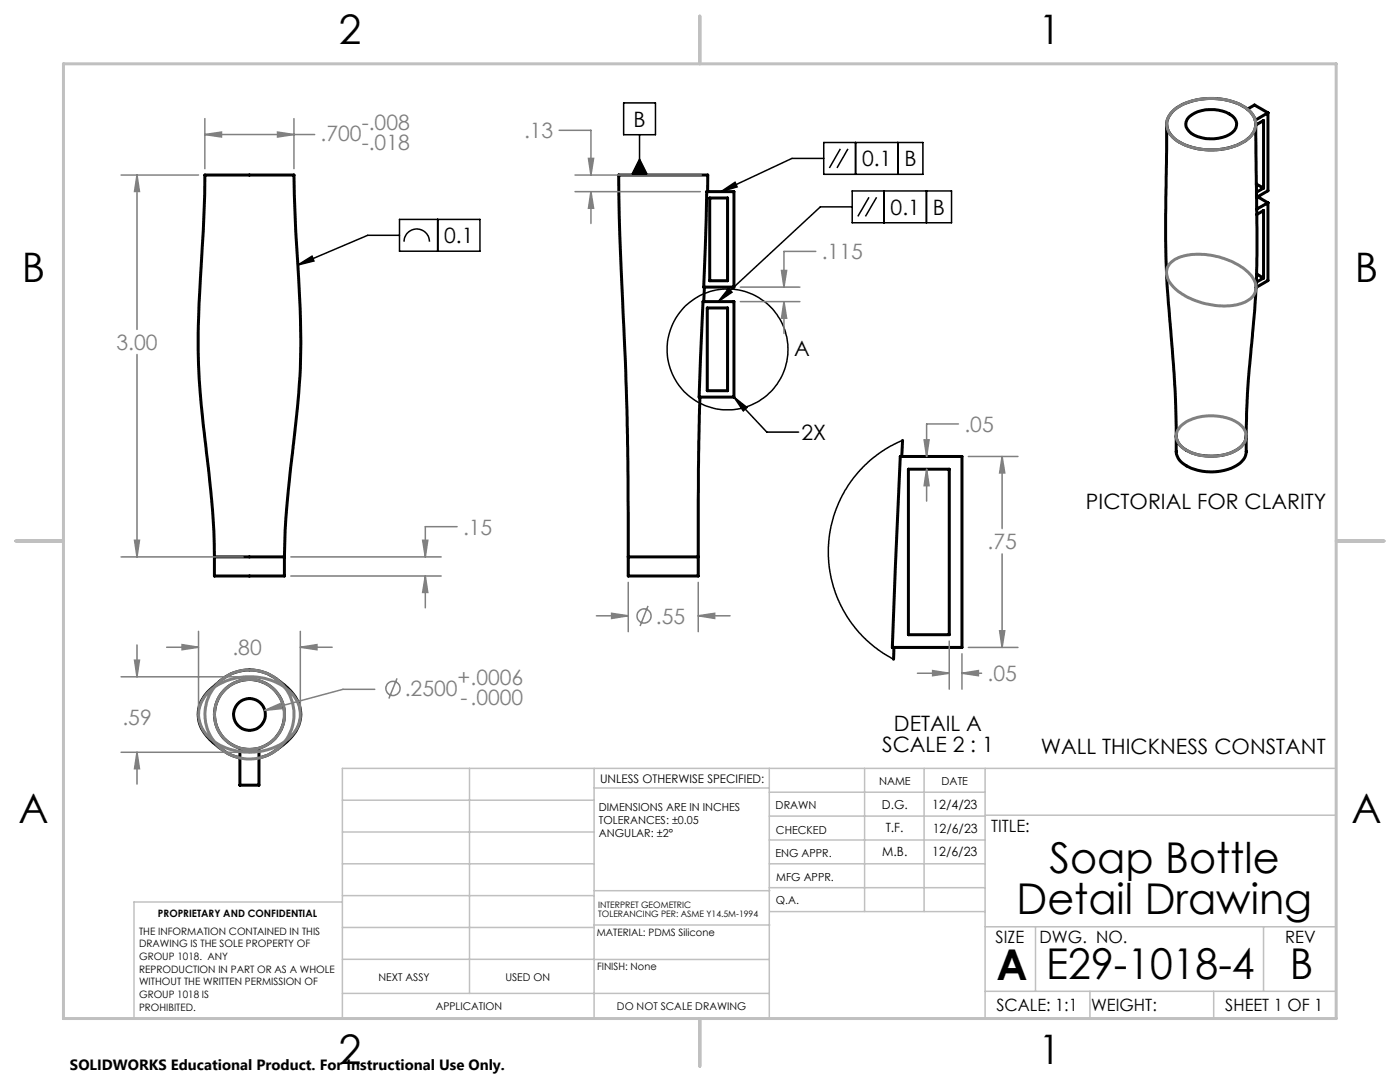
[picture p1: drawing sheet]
<svg xmlns="http://www.w3.org/2000/svg" width="279mm" height="216mm" viewBox="0 0 279 216" stroke-linecap="round" stroke-linejoin="round" font-family="sans-serif">
<g fill="none" stroke="#c0c0c0" stroke-width=".3">
<path d="M68.3 159.7h50.3M93.7 153.3v44.9M118.6 153.3v49.9M118.6 157.2h34.9M153.5 153.3v49.9M153.5 158.1h43.1M172.5 153.3v28.6M184.4 153.3v28.6M196.6 153.3v49.9M266.7 153.3h-198.4v49.9M68.3 178.7h50.3M68.3 172.4h50.3"/>
<path d="M68.3 166h50.3M68.3 180h-41.6v23.2M118.6 177.7h35M153.5 167.6h43.1M153.5 162.8h43.1M153.5 172.4h43.1M153.5 177.1h43.1M196.6 162.7h70.1M68.3 198.2h85.2M68.3 191.4l85.2 .1M68.3 185.1h50.3M118.6 184.6h35"/>
<path d="M153.6 181.9h43M196.6 197.8h70.1M196.6 184.9h70.1M206.7 184.9v12.9M217.5 197.8v5.4M242.2 197.8v5.4M252.2 184.9v12.9"/>
</g>
<path d="M12.7 12.7h254v190.5h-254zM139.7 3.2v9.5M3.1 107.9h9.6M266.7 107.9h9.5M139.7 203.2v9.6" fill="none" stroke="#c0c0c0" stroke-width=".6"/>
<g fill="none" stroke="#000" stroke-width=".6">
<path d="M141 38.2h5.5v19.1h-6.1zM141.2 38.2l.1-3.3h-17.8l.2 11.8 1.4 35.2 .3 29.2M141.6 39.5h3.6v16.5h-3.6zM232.8 24.8l-.1 11.1a284.9 284.9 0 0 0 1.5 36.6l.4 6.4 .1 8.1M234.1 22.2a12.2 12.2 0 0 1 9.5-2.4 8.7 8.7 0 0 1 6.7 3.5 3.7 3.7 0 0 1-1.8 4.8 13.5 13.5 0 0 1-14-.3 3.4 3.4 0 0 1-.7-5.3zM237.3 23.4a7.5 7.5 0 0 1 8.7-.2 2.13 2.13 0 0 1-.6 3.6 8 8 0 0 1-7.6-.2 2.04 2.04 0 0 1-.5-3.2zM249 21.8l1.4-.8 2.6 1.5M250.6 24.8l.2 18.6a214.5 214.5 0 0 1-1.5 30.3l-.4 6.2-.2 7.1M250.6 24.9l1.6-.8v13.4M250.7 36.7l1.5 .8M251 39.3l2 1.2M252.2 37.5l-1.4 .8"/>
<path d="M253 22.5v15.6l-2.2 1.3M253 22.5l-2.5 1.5M140.6 57.3l-.2 2.9M250.8 54.7l1.4 .8M250.8 42.8l1.4-.8v13.5M252.2 55.5l-1.5 .8M253 40.5v15.5l-2.3 1.4M253 40.5l-2.2 1.2M139.7 79.2l-.3 14.4-.1 17.5M140.3 60.2h6.2v19h-7zM141.1 61.5h4.1v16.5h-4.1zM179.7 91.1h12.3v38.1h-13.9z"/>
<path d="M180.1 87.9l-.1 3.2M181.3 93.6h8.1v33h-8.1zM234.7 87v3.1a3.6 3.6 0 0 0 2.6 3.1 10.5 10.5 0 0 0 10.2-.8l.9-1 .2-.7 .1-3.7M234.7 87a3.7 3.7 0 0 0 2.6 3.1 10.7 10.7 0 0 0 10.2-.8l.9-1 .3-1.3M42.8 111.1a226.6 226.6 0 0 0-1.8-23 151.3 151.3 0 0 1-1-32.7l.6-9.3 .3-11.2h17.8l.3 11.2a230.3 230.3 0 0 1 .9 29l-1.3 13.3a226.4 226.4 0 0 0-1.8 22.7M42.8 111.1v3.8h14v-3.8M42.8 111.1h14M125.4 111.1v3.8h13.9v-3.8M125.4 111.1h13.9M55.2 135.5l.9 .7a10.3 10.3 0 0 1 3.8 4.9 7.6 7.6 0 0 1-3.4 7.5l-1.1 .9M55.2 135.5a9.2 9.2 0 0 0-12.3 1.3 6.8 6.8 0 0 0-2.9 8 12.3 12.3 0 0 0 3.8 4.4l.3 .2a9.7 9.7 0 0 0 3.8 1.8M178.4 129.2l-.1 2.4"/>
<path d="M47.9 149.8a11.5 11.5 0 0 0 3.8-.1v7h-3.8zM55.4 149.5l-2 1.2-1.7 .5"/>
<circle cx="49.8" cy="142.6" r="3.2"/>
<circle cx="49.8" cy="142.6" r="7"/>
</g>
<g fill="none" stroke="#000" stroke-width=".3">
<path d="M124.5 20.5h6.3v6.4h-6.3zM127.6 31.7l1.6 3.2h-3.2zM127.6 26.9v8M143.9 38.2l2.8-1.8 .4 .9zM164.4 28.4h19.8v6.4h-19.8zM164.4 31.6h-6.4l-14.1 6.6M167.7 29.7l-2.2 3.8M169.2 29.7l-2.2 3.8M170.1 38.1h19.8v6.4h-19.8zM170.7 28.4v6.4M173.4 39.4l-2.2 3.8M174.9 39.4l-2.2 3.8"/>
<path d="M176.4 38.1v6.4M179.2 28.4v6.4M184.9 38.1v6.4M59.4 52.9l2.9-1.8 .4 1zM79.7 43.8h16.1v6.3h-16.1zM79.7 47h-6.3l-14 5.9M80.6 48.2a2.54 2.54 0 0 1 2.6-2.5 2.54 2.54 0 0 1 2.5 2.5M87.3 43.8v6.3M145.4 57.6l.7 .7-2.8 1.9zM170.1 41.3h-6.4l-20.4 18.9M146.5 79.2l2.6 2.1-.8 .7zM146.5 79.2l6.5 7h6.4"/>
<path d="M180.1 87.9l-3.2 1.6-2.6 1.8-2.6 2.4-2 2.5-1.7 2.8-1.4 3.3-.9 3.4-.4 3.4 .1 3.1 .4 3.1 .9 3 1.8 3.8 2.2 3.2 2.2 2.4 2.3 1.9 3.1 2"/>
<circle cx="145.2" cy="69.7" r="12.1"/>
</g>
<g fill="none" stroke="#808080" stroke-width=".3">
<path d="M24.2 34.9h15.4M27.3 34.9l.5 3.3h-1zM27.3 34.9v30.8M40.9 26.8l3.3-.4v.9zM40.9 23.7v10M40.9 26.8h21.9M55.4 26.4l3.3 .4-3.3 .5zM58.7 23.7v10M111.6 26h6.3v8.9M114.8 34.9h25.2M114.8 38.2h25M117.4 31.6h1.1l-.6 3.3z"/>
<path d="M117.9 38.2l.6 3.4h-1.1zM117.9 38.2v6.4M147.7 57.3h11.9M156 54h1l-.5 3.3zM162.8 50.2h-6.3v7.1M27.3 70.7v40.4M147.7 60.2h11.9M156.5 60.2l.5 3.3h-1zM156.5 60.2v6.3M184.4 87.8h1l-.5 3.3zM184.9 93.6v6.4M184.9 93.6l.5 3.3h-1z"/>
<path d="M191.3 84.6h-6.4v6.5M193.3 91.1h9.9M200 91.1v14.4M200 91.1l.5 3.3h-1zM24.2 111.1h24.3M26.8 107.8h1l-.5 3.3zM58 111.1h30.1M58 114.9h30.1M84.3 107.8h1.1l-.5 3.3zM84.9 114.9l.5 3.3h-1.1zM84.9 114.9v6.4M91.2 105.1h-6.3v6"/>
<path d="M125.4 116.2v9.8M139.3 116.2v9.8M200 110.5v18.7M24.2 135h24.3M26.8 131.7h1l-.5 3.3zM27.3 128.7v6.3M33.3 129.2h6.3M36.3 128.6l3.3 .6-3.3 .4zM39.6 126v15.3M59.9 129.2l3.4-.6v1zM59.9 126v15.3M59.9 129.2h6.4"/>
<path d="M74.8 137.5h-6.4l-15.6 4.2M79.2 135.4l-1.6 4M119 122.9h6.4M122.1 122.4l3.3 .5-3.3 .5zM129.3 120.9l-1.6 4M139.3 122.9l3.3-.5v1zM139.3 122.9h6.4M183.1 134.3h6.3M186.1 133.8l3.3 .5-3.3 .5zM189.4 127.9v9.6M192 130.5v7M192 134.3h3.9"/>
<path d="M192 134.3l3.3-.5v1zM193.3 129.2h9.9M199.5 125.9h1l-.5 3.3zM24.2 150.1h24.3M27.3 150.1l.5 3.3h-1zM27.3 150.1v6.4M52.8 141.7l3.1-1.3 .3 1z"/>
<circle cx="78.4" cy="137.4" r="1.42"/>
<circle cx="128.6" cy="122.9" r="1.41"/>
</g>
<g fill="none" stroke="#808080" stroke-width=".6" stroke-linecap="butt">
<path d="M233.7 22.6a11.5 11.5 0 0 1 9.4-2.9 9.1 9.1 0 0 1 6.9 3.2 3.5 3.5 0 0 1-1.4 5.1 13.4 13.4 0 0 1-13.9-.1 3.5 3.5 0 0 1-1.3-4.9zM233.4 52.6a8.2 8.2 0 0 1 6.5-1.8 13.9 13.9 0 0 1 9.9 4.3 3.2 3.2 0 0 1-1.3 5.2 14.7 14.7 0 0 1-12.6-1.6 5.7 5.7 0 0 1-3.1-4.4l.2-.9zM235.5 85.2a9.5 9.5 0 0 1 8.6-2 5.6 5.6 0 0 1 4.5 3.2 3.2 3.2 0 0 1-2 3.5 10.5 10.5 0 0 1-10.8-.8 2.68 2.68 0 0 1-.3-3.9zM41.5 138.3a12.5 12.5 0 0 1 16-.6 6.2 6.2 0 0 1-.4 10.1 12.5 12.5 0 0 1-15.7-1 6 6 0 0 1 .1-8.5z"/>
<circle cx="49.8" cy="142.6" r="8.9"/>
<circle cx="49.8" cy="142.6" r="7"/>
</g>
<path d="M59.4 52.9l2.9-1.8 .4 1zM146.5 79.2l2.6 2.1-.8 .7zM143.9 38.2l2.8-1.8 .4 .9zM145.4 57.6l.7 .7-2.8 1.9zM127.6 31.7l1.6 3.2h-3.2z" fill="#000"/>
<g fill="#808080">
<path d="M27.3 34.9l.5 3.3h-1zM26.8 107.8h1l-.5 3.3zM84.9 114.9l.5 3.3h-1.1zM84.3 107.8h1.1l-.5 3.3zM40.9 26.8l3.3-.4v.9zM55.4 26.4l3.3 .4-3.3 .5zM156 54h1l-.5 3.3zM156.5 60.2l.5 3.3h-1zM117.4 31.6h1.1l-.6 3.3zM117.9 38.2l.6 3.4h-1.1zM122.1 122.4l3.3 .5-3.3 .5zM139.3 122.9l3.3-.5v1zM36.3 128.6l3.3 .6-3.3 .4zM59.9 129.2l3.4-.6v1zM26.8 131.7h1l-.5 3.3zM27.3 150.1l.5 3.3h-1zM52.8 141.7l3.4-.3-.3-1z"/>
<path d="M199.5 125.9h1l-.5 3.3zM200 91.1l.5 3.3h-1zM184.9 93.6l.5 3.3h-1zM184.4 87.8h1l-.5 3.3zM186.1 133.8l3.3 .5-3.3 .5zM192 134.3l3.3-.5v1z"/>
</g>
<g font-size="8.5">
<text x="209.4" y="174.2">Soap Bottle</text>
<text x="202.9" y="182.3">Detail Drawing</text>
<text x="198.9" y="195.5">A</text>
<text x="208.8" y="195.4">E29-1018-4</text>
<text x="257.4" y="195.4">B</text>
</g>
<g font-size="8.1">
<text x="67.6" y="8.9">2</text>
<text x="207.3" y="8.9">1</text>
<text x="4.4" y="56.2">B</text>
<text x="270.4" y="56.2">B</text>
<text x="3.7" y="164.1">A</text>
<text x="269.7" y="164.1">A</text>
<text x="67.6" y="212.4">2</text>
<text x="207.3" y="212.4">1</text>
</g>
<g font-size="4.2" fill="#808080">
<text x="64" y="28.2">.700</text>
<text x="72.2" y="25.9">-.008</text>
<text x="104.6" y="27.6">.13</text>
<text x="72.2" y="30">-.018</text>
<text x="164" y="51.7">.115</text>
<text x="23.3" y="69.8">3.00</text>
<text x="192.5" y="86.2">.05</text>
<text x="92.4" y="106.7">.15</text>
<text x="197.1" y="109.6">.75</text>
<text x="130.9" y="124.4">.55</text>
<text x="46.4" y="130.7">.80</text>
<text x="91.3" y="136.6">+.0006</text>
<text x="197.1" y="135.9">.05</text>
<text x="80.8" y="138.9">.2500</text>
<text x="91.9" y="140.7">-.0000</text>
<text x="24.4" y="144.6">.59</text>
</g>
<g font-size="4.2">
<text x="126.5" y="25.3">B</text>
<text x="172" y="33.2">0.1</text>
<text x="180.5" y="33.2">B</text>
<text x="177.7" y="42.8">0.1</text>
<text x="186.2" y="42.8">B</text>
<text x="88.6" y="48.5">0.1</text>
<text x="158.5" y="70.9">A</text>
<text x="159.9" y="87.8">2X</text>
<text x="216.7" y="101.6">PICTORIAL FOR CLARITY</text>
<text x="178.4" y="145.9">DETAIL A</text>
<text x="176.1" y="150.1">SCALE 2 : 1</text>
<text x="207.7" y="150.4">WALL THICKNESS CONSTANT</text>
</g>
<g font-size="3.4">
<text x="197.8" y="166">TITLE:</text>
<text x="198.7" y="188.1">SIZE</text>
<text x="207.5" y="188.1">DWG. NO.</text>
<text x="256.5" y="188.2">REV</text>
<text x="198.8" y="201.7">SCALE: 1:1</text>
<text x="217.7" y="201.8">WEIGHT:</text>
<text x="244.5" y="201.7">SHEET 1 OF 1</text>
</g>
<text font-size="3" x="14" y="213.5">SOLIDWORKS Educational Product. For Instructional Use Only.</text>
<g font-size="2.5">
<text x="176" y="161.5">D.G.</text>
<text x="186.1" y="161.4">12/4/23</text>
<text x="176.8" y="166.1">T.F.</text>
<text x="186.1" y="166.2">12/6/23</text>
<text x="176.1" y="170.9">M.B.</text>
<text x="186.1" y="170.8">12/6/23</text>
</g>
<text font-size="2.4" x="119.8" y="156.2">UNLESS OTHERWISE SPECIFIED:</text>
<g font-size="2.2">
<text x="119.5" y="161.8">DIMENSIONS ARE IN INCHES</text>
<text x="154.8" y="161.4">DRAWN</text>
<text x="175.4" y="156.6">NAME</text>
<text x="187.9" y="156.7">DATE</text>
<text x="119.5" y="164.4">TOLERANCES: ±0.05</text>
<text x="119.5" y="167.1">ANGULAR: ±2°</text>
<text x="154.9" y="166.3">CHECKED</text>
<text x="154.8" y="171">ENG APPR.</text>
<text x="154.9" y="175.7">MFG APPR.</text>
<text x="154.9" y="180.4">Q.A.</text>
</g>
<g font-size="2.1">
<text x="75.5" y="195.7">NEXT ASSY</text>
<text x="100.9" y="195.7">USED ON</text>
<text x="86.9" y="201.5">APPLICATION</text>
<text x="123.1" y="201.6">DO NOT SCALE DRAWING</text>
</g>
<g font-size="2">
<text x="31.5" y="182.9">PROPRIETARY AND CONFIDENTIAL</text>
<text x="27.8" y="186.5">THE INFORMATION CONTAINED IN THIS</text>
<text x="27.8" y="189">DRAWING IS THE SOLE PROPERTY OF</text>
<text x="27.8" y="191.6">GROUP 1018. ANY</text>
<text x="119.1" y="186.7">MATERIAL: PDMS Silicone</text>
<text x="27.8" y="194.1">REPRODUCTION IN PART OR AS A WHOLE</text>
<text x="27.8" y="196.6">WITHOUT THE WRITTEN PERMISSION OF</text>
<text x="119.1" y="193.5">FINISH: None</text>
<text x="27.8" y="199.1">GROUP 1018 IS</text>
<text x="27.8" y="201.7">PROHIBITED.</text>
</g>
<g font-size="1.8">
<text x="119.4" y="181.2">INTERPRET GEOMETRIC</text>
<text x="119.4" y="183">TOLERANCING PER: ASME Y14.5M-1994</text>
</g>
</svg>
